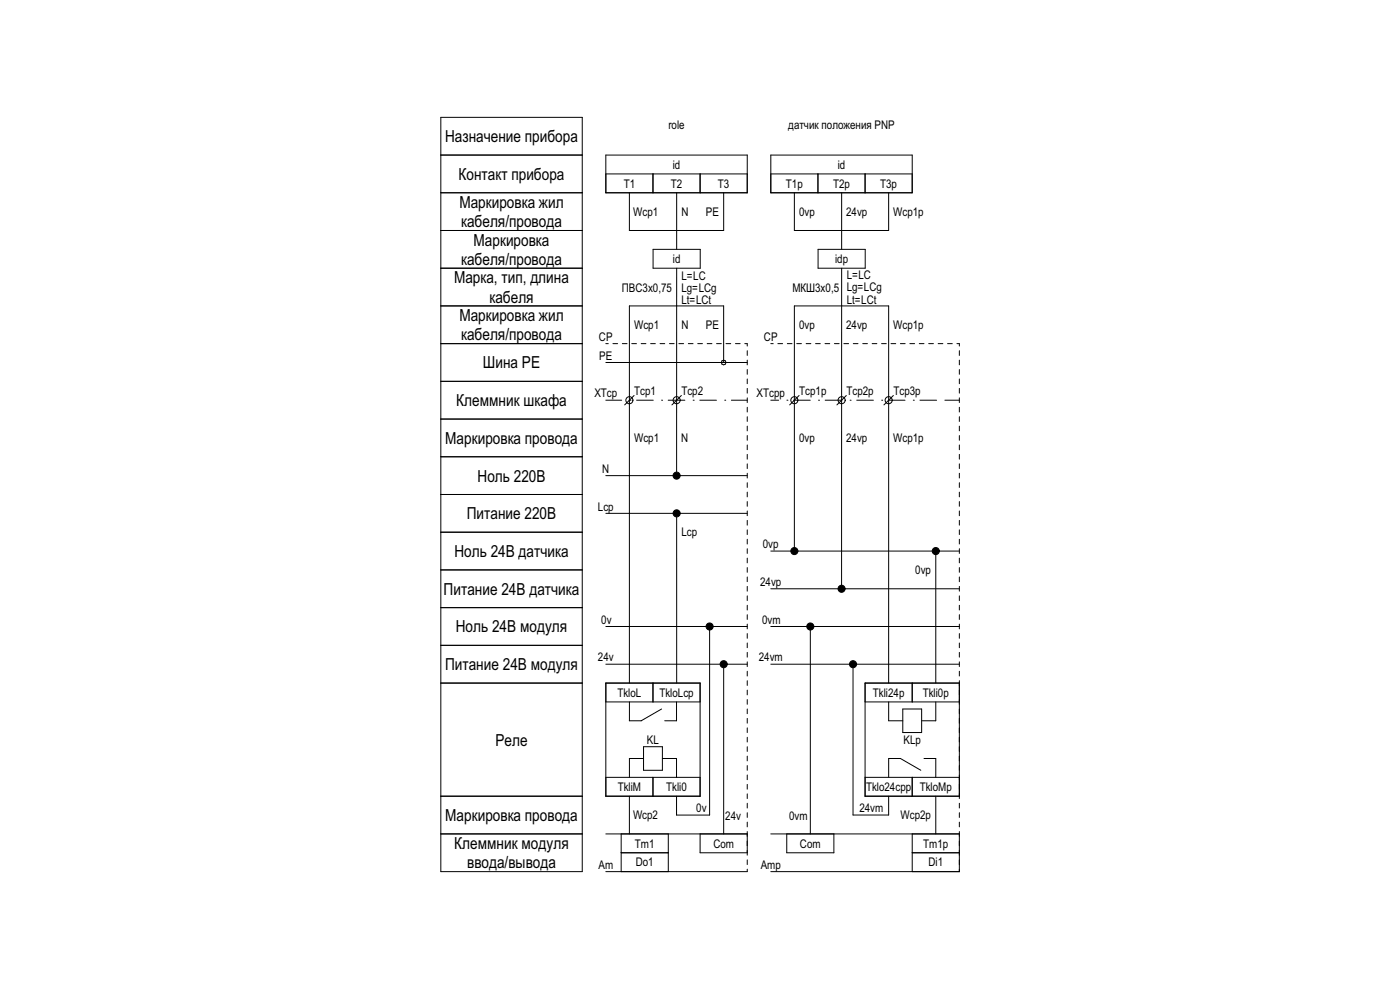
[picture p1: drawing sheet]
<svg xmlns="http://www.w3.org/2000/svg" width="297mm" height="210mm" viewBox="0 0 297 210" stroke-linecap="round" stroke-linejoin="round" font-family="sans-serif">
<!-- layer: cp_names -->
<g fill="none" stroke="#000" stroke-width=".21">
<path d="M93.5 64.9h30v120h-30zM93.5 72.9h30M93.5 96.9h30M93.5 88.9h30M93.5 80.9h30M93.5 104.9h30M93.5 112.9h30M93.5 120.9h30M93.5 128.9h30M93.5 136.9h30M93.5 144.9h30M93.5 176.9h30"/>
<path d="M93.5 168.9h30"/>
</g>
<!-- layer: id_names -->
<path d="M93.5 24.9h30v40h-30zM93.5 32.9h30M93.5 56.9h30M93.5 48.9h30M93.5 40.9h30" fill="none" stroke="#000" stroke-width=".21"/>
<!-- layer: cp_static_di -->
<g fill="none" stroke="#000" stroke-width=".21">
<path d="M163.5 72.9h.5M165 72.9h1M167 72.9h1M169 72.9h1M171 72.9h1M173 72.9h1M175 72.9h1M177 72.9h1M178.5 64.9v59.2M179 72.9h1M181 72.9h1M183 72.9h1"/>
<path d="M185 72.9h1M187 72.9h1M189 72.9h1M191 72.9h1M193 72.9h1M195 72.9h1M197 72.9h1M199 72.9h1M201 72.9h1M203 72.9h.5v.5M203.5 74.4v1M203.5 76.4v1"/>
<path d="M203.5 78.4v1M163.5 84.9h1.7M166.9 84.9h.1M168.4 84.9h3.5M169.5 83.9l-2 2M173.6 84.9h.1M175.1 84.9h3.5M179.5 83.9l-2 2M180.3 84.9h.1M181.8 84.9h3.5M187 84.9h.1M188.5 84.9h3.5"/>
<path d="M189.5 83.9l-2 2M193.8 84.9h.1M195.2 84.9h3.5M200.5 84.9h3M203.5 80.4v1M203.5 82.4v1M203.5 84.4v1M203.5 86.4v1M203.5 88.4v1M203.5 90.4v1M203.5 92.4v1M203.5 94.4v1"/>
<path d="M203.5 96.4v1M203.5 98.4v1M163.5 116.9h40M168.5 116.1v-51.2h20v80M198.5 117.6v27.3M203.5 100.4v1M203.5 102.4v1M203.5 104.4v1M203.5 106.4v1M203.5 108.4v1M203.5 110.4v1M203.5 112.4v1"/>
<path d="M203.5 114.4v1M203.5 116.4v1M203.5 118.4v1M163.5 124.9h40M163.5 132.9h40M171.9 133.6v43.3M203.5 120.4v1M203.5 122.4v1M203.5 124.4v1M203.5 126.4v1M203.5 128.4v1M203.5 130.4v1"/>
<path d="M203.5 132.4v1M203.5 134.4v1M203.5 136.4v1M203.5 138.4v1M163.5 140.9h40M181 141.6v31.3h7.5v-4M183.5 148.9h20M188.5 148.9v4h3M191.5 150.4h4v5h-4zM193.5 144.9v4M198.5 148.9v4h-3M203.5 144.9h-20v24h20"/>
<path d="M203.5 140.4v1M203.5 142.4v1M203.5 144.4v25M163.5 176.9h40M166.9 176.9v4h10v-4M183.5 164.9h20M193.5 164.9v4M193.5 176.9v8M195.3 163.4l-4.3-2.5h-2.5v4M196 160.9h2.5v4M198.5 168.9v8M203.5 176.4v8.5h-40"/>
<path d="M203.5 170.4v1M203.5 172.4v1M203.5 174.4v1M193.5 180.9h10"/>
<circle cx="168.5" cy="84.9" r=".75"/>
<circle cx="178.5" cy="84.9" r=".75"/>
<circle cx="188.5" cy="84.9" r=".75"/>
<circle cx="168.5" cy="116.9" r=".75"/>
<circle cx="198.5" cy="116.9" r=".75"/>
<circle cx="171.9" cy="132.9" r=".75"/>
<circle cx="178.5" cy="124.9" r=".75"/>
<circle cx="181" cy="140.9" r=".75"/>
</g>
<!-- layer: id_static_di -->
<path d="M163.5 32.9h30v8h-30zM163.5 36.9h30M173.5 36.9v4M183.5 36.9v4M168.5 40.9v8h20v-8M173.5 52.9h10v4h-10zM178.5 40.9v12M178.5 56.9v8" fill="none" stroke="#000" stroke-width=".21"/>
<!-- layer: cp_static_do -->
<g fill="none" stroke="#000" stroke-width=".21">
<path d="M128.5 76.9h30M128.5 72.9h.5M130 72.9h1M132 72.9h1M134 72.9h1M136 72.9h1M138 72.9h1M140 72.9h1M142 72.9h1M143.5 64.9v35.2M144 72.9h1M146 72.9h1"/>
<path d="M148 72.9h1M150 72.9h1M152 72.9h1M153.5 76.9v-12h-20v80M154 72.9h1M156 72.9h1M158 72.9h.5v.5M158.5 74.4v1M158.5 76.4v1M158.5 78.4v1M128.5 84.9h3.4M133.6 84.9h.1"/>
<path d="M134.5 83.9l-2 2M135.1 84.9h3.5M140.3 84.9h.1M141.8 84.9h3.5M144.5 83.9l-2 2M147 84.9h.1M148.5 84.9h3.5M153.8 84.9h.1M155.2 84.9h3.3M158.5 80.4v1M158.5 82.4v1M158.5 84.4v1"/>
<path d="M158.5 86.4v1M158.5 88.4v1M158.5 90.4v1M158.5 92.4v1M158.5 94.4v1M158.5 96.4v1M158.5 98.4v1M128.5 100.9h30M128.5 108.9h30M143.5 109.6l.1 35.3M158.5 100.4v1M158.5 102.4v1"/>
<path d="M158.5 104.4v1M158.5 106.4v1M158.5 108.4v1M158.5 110.4v1M158.5 112.4v1M158.5 114.4v1M158.5 116.4v1M158.5 118.4v1M128.5 132.9h30M150.5 133.6v39.3h-7v-4M158.5 120.4v1M158.5 122.4v1"/>
<path d="M158.5 124.4v1M158.5 126.4v1M158.5 128.4v1M158.5 130.4v1M158.5 132.4v1M158.5 134.4v1M158.5 136.4v1M158.5 138.4v1M128.5 144.9h20v24h-20zM128.5 140.9h30M128.5 148.9h20M133.5 148.9v4h2.5l4.4-2.5"/>
<path d="M136.5 158.4h4v5h-4zM138.5 144.9v4M143.5 148.9v4h-2.5M153.5 141.6v35.3M158.5 140.4v1M158.5 142.4v1M158.5 144.4v1M158.5 146.4v1M158.5 148.4v1M158.5 150.4v1M158.5 152.4v1M158.5 154.4v1"/>
<path d="M158.5 156.4v1M158.5 158.4v1M128.5 176.9h30M128.5 164.9h20M131.8 176.9v8M133.5 168.9v8M136.5 160.9h-3v4M138.5 164.9v4M140.5 160.9h3v4M141.8 176.9v8M148.5 176.9v4h10M158.5 160.4v1"/>
<path d="M158.5 162.4v1M158.5 164.4v1M158.5 166.4v1M158.5 168.4v1M158.5 170.4v1M158.5 172.4v1M158.5 174.4v1M158.5 176.4v5M131.8 180.9h10M158.5 184.4v.5h-30M158.5 182.4v1"/>
<circle cx="153.5" cy="76.9" r=".5"/>
<circle cx="133.5" cy="84.9" r=".75"/>
<circle cx="143.5" cy="84.9" r=".75"/>
<circle cx="143.5" cy="100.9" r=".75"/>
<circle cx="143.5" cy="108.9" r=".75"/>
<circle cx="150.5" cy="132.9" r=".75"/>
<circle cx="153.5" cy="140.9" r=".75"/>
</g>
<!-- layer: id_static_do -->
<path d="M128.5 32.9h30v8h-30zM128.5 36.9h30M138.5 36.9v4M148.5 36.9v4M133.5 40.9v8h20v-8M138.5 52.9h10v4h-10zM143.6 40.9v12M143.6 56.9l-.1 8" fill="none" stroke="#000" stroke-width=".21"/>
<!-- layer: cp_static_do -->
<g fill="#000">
<circle cx="143.5" cy="100.9" r=".75"/>
<circle cx="143.5" cy="108.9" r=".75"/>
<circle cx="150.5" cy="132.9" r=".75"/>
<circle cx="153.5" cy="140.9" r=".75"/>
</g>
<!-- layer: cp_static_di -->
<g fill="#000">
<circle cx="168.5" cy="116.9" r=".75"/>
<circle cx="198.5" cy="116.9" r=".75"/>
<circle cx="171.9" cy="132.9" r=".75"/>
<circle cx="178.5" cy="124.9" r=".75"/>
<circle cx="181" cy="140.9" r=".75"/>
</g>
<g font-size="3.5">
<text x="94.4" y="30.1">Назначение прибора</text>
<text x="97.3" y="38.1">Контакт прибора</text>
<text x="97.4" y="44.1">Маркировка жил</text>
<text x="97.8" y="48.2">кабеля/провода</text>
<text x="100.5" y="52.1">Маркировка</text>
<text x="97.8" y="56.2">кабеля/провода</text>
<text x="96.3" y="60.1">Марка, тип, длина</text>
<text x="103.8" y="64.2">кабеля</text>
<text x="97.4" y="68.1">Маркировка жил</text>
<text x="97.8" y="72.2">кабеля/провода</text>
<text x="102.5" y="78.1">Шина PE</text>
<text x="96.8" y="86.1">Клеммник шкафа</text>
<text x="94.5" y="94.1">Маркировка провода</text>
<text x="101.3" y="102.1">Ноль 220В</text>
<text x="99" y="110.1">Питание 220В</text>
<text x="96.4" y="118.1">Ноль 24В датчика</text>
<text x="94.1" y="126.1">Питание 24В датчика</text>
<text x="96.7" y="134.1">Ноль 24В модуля</text>
<text x="94.4" y="142.1">Питание 24В модуля</text>
<text x="105.1" y="158.1">Реле</text>
<text x="94.5" y="174.1">Маркировка провода</text>
<text x="96.4" y="180.1">Клеммник модуля</text>
<text x="99.1" y="184.2">ввода/вывода</text>
</g>
<g font-size="2.5">
<text x="141.8" y="27.3">role</text>
<text x="167.2" y="27.3">датчик положения PNP</text>
<text x="142.7" y="35.8">id</text>
<text x="177.7" y="35.8">id</text>
<text x="132.3" y="39.8">T1</text>
<text x="142.3" y="39.8">Т2</text>
<text x="152.3" y="39.8">Т3</text>
<text x="166.7" y="39.8">T1p</text>
<text x="176.7" y="39.8">Т2p</text>
<text x="186.7" y="39.8">Т3p</text>
<text x="134.3" y="45.8">Wcp1</text>
<text x="144.5" y="45.8">N</text>
<text x="149.8" y="45.8">PE</text>
<text x="169.5" y="45.8">0vp</text>
<text x="179.5" y="45.8">24vp</text>
<text x="189.5" y="45.8">Wcp1p</text>
<text x="142.7" y="55.8">id</text>
<text x="144.6" y="59.4">L=LC</text>
<text x="177.2" y="55.8">idp</text>
<text x="179.6" y="59.2">L=LC</text>
<text x="131.9" y="61.9">ПВС3х0,75</text>
<text x="144.6" y="61.9">Lg=LCg</text>
<text x="144.6" y="64.6">Lt=LCt</text>
<text x="168.1" y="61.9">МКШ3х0,5</text>
<text x="179.6" y="61.7">Lg=LCg</text>
<text x="179.6" y="64.4">Lt=LCt</text>
<text x="134.5" y="69.8">Wcp1</text>
<text x="144.5" y="69.8">N</text>
<text x="149.7" y="69.8">PE</text>
<text x="169.5" y="69.8">0vp</text>
<text x="179.5" y="69.8">24vp</text>
<text x="189.5" y="69.8">Wcp1p</text>
<text x="127.1" y="72.3">CP</text>
<text x="127.1" y="76.3">PE</text>
<text x="162.1" y="72.3">CP</text>
<text x="134.5" y="83.8">Tcp1</text>
<text x="144.5" y="83.8">Tcp2</text>
<text x="169.5" y="83.8">Tcp1p</text>
<text x="179.6" y="83.8">Tcp2p</text>
<text x="189.5" y="83.8">Tcp3p</text>
<text x="126.1" y="84.3">XTcp</text>
<text x="160.5" y="84.3">XTcpp</text>
<text x="134.5" y="93.8">Wcp1</text>
<text x="144.5" y="93.8">N</text>
<text x="169.5" y="93.8">0vp</text>
<text x="179.5" y="93.8">24vp</text>
<text x="189.5" y="93.8">Wcp1p</text>
<text x="127.8" y="100.3">N</text>
<text x="126.8" y="108.3">Lcp</text>
<text x="144.5" y="113.8">Lcp</text>
<text x="161.8" y="116.3">0vp</text>
<text x="161.3" y="124.3">24vp</text>
<text x="194.2" y="121.8">0vp</text>
<text x="127.6" y="132.3">0v</text>
<text x="161.7" y="132.3">0vm</text>
<text x="126.8" y="140.3">24v</text>
<text x="161" y="140.3">24vm</text>
<text x="131" y="147.8">TkloL</text>
<text x="139.9" y="147.8">ТkloLcp</text>
<text x="185.2" y="147.8">Tkli24p</text>
<text x="195.8" y="147.8">Тkli0p</text>
<text x="137.3" y="157.8">KL</text>
<text x="191.7" y="157.8">KLp</text>
<text x="131" y="167.8">TkliM</text>
<text x="141.3" y="167.8">Тkli0</text>
<text x="183.7" y="167.8">Тklo24cpp</text>
<text x="195.1" y="167.8">TkloMp</text>
<text x="134.3" y="173.8">Wcp2</text>
<text x="147.7" y="172.3">0v</text>
<text x="153.9" y="174">24v</text>
<text x="167.4" y="173.9">0vm</text>
<text x="182.3" y="172.3">24vm</text>
<text x="191" y="173.8">Wcp2p</text>
<text x="134.7" y="179.8">Tm1</text>
<text x="151.3" y="179.8">Com</text>
<text x="169.7" y="179.8">Com</text>
<text x="195.9" y="179.8">Tm1p</text>
<text x="127" y="184.3">Am</text>
<text x="134.9" y="183.8">Do1</text>
<text x="161.4" y="184.3">Amp</text>
<text x="197" y="183.8">Di1</text>
</g>
</svg>
